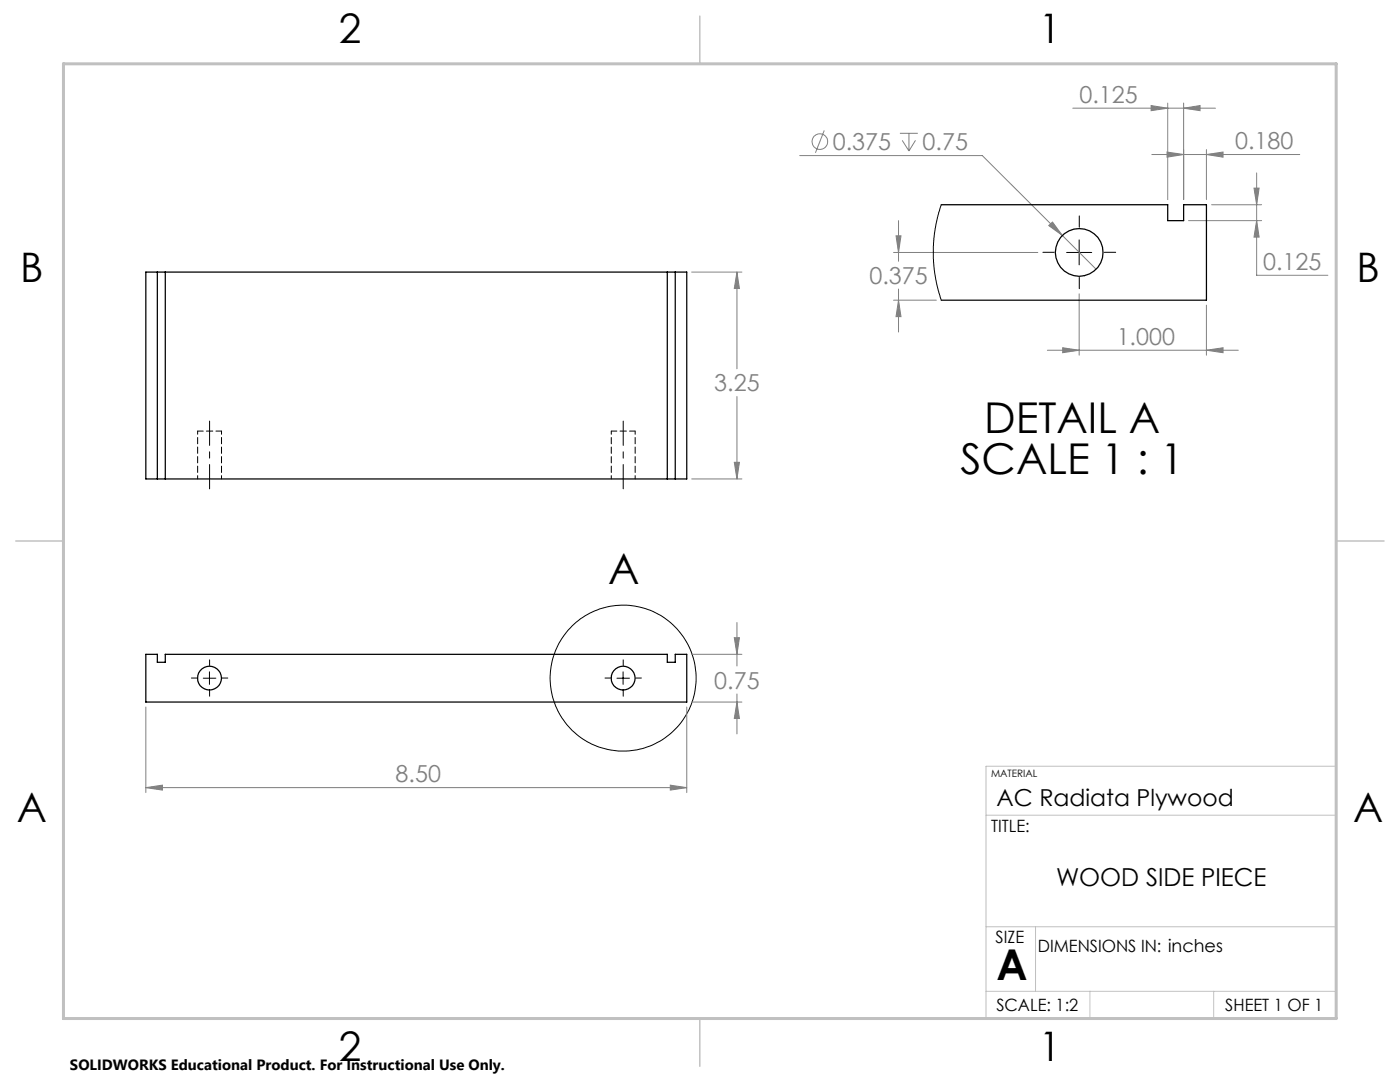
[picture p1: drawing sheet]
<svg xmlns="http://www.w3.org/2000/svg" width="279mm" height="216mm" viewBox="0 0 279 216" stroke-linecap="round" stroke-linejoin="round" font-family="sans-serif">
<g fill="none" stroke="#808080" stroke-width=".2">
<path d="M159.6 31h36.4l22.8 22.7M164.5 26l-1.8 4.5M179.6 26.6h3.6M180.1 28l1.3 2.1M181.4 26.6v3.5M182.7 28l-1.3 2.1M214.1 21.6h28.5M229.7 21.1l3.3 .5-3.3 .5zM229.9 30.8h29.5M232.9 30.3l3.3 .5-3.3 .6zM233 20.6v19.2M236.2 20.6v19.2"/>
<path d="M236.2 21.6l3.3-.5v1zM240.8 30.8l3.3-.5v1.1zM240.8 29.8v10M250.3 37.5h1l-.5 3.4zM250.8 34.5v20.4h14.2M138 54.3h10.1M147.1 54.3v19.3M147.1 54.3l.5 3.3h-1.1zM178.3 50.4h28.8M178.3 59.9h8.6M178.8 47.1h1l-.5 3.3zM179.3 44v8.1"/>
<path d="M179.3 57.7v8.6M179.3 59.9l.5 3.3h-1zM209.3 45l.7-.7 2 2.7zM215.4 58.6v12.3M237.2 44h14.6M241.8 40.9h10M250.8 44l.5 3.3h-1zM147.1 79.1v16.5M209 69.9h38.1M212.1 69.4l3.3 .5-3.3 .5zM240.8 69.9l3.3-.5v1zM240.8 60.9v10"/>
<path d="M138 95.6h10.1M146.5 92.3h1.1l-.5 3.3zM138 130.6h10.1M146.5 127.2h1.1l-.5 3.4zM147.1 124.2v8.7M147.1 138.5v7.9M29.1 141.1v17.1M29.1 157.2h108M29.1 157.2l3.3-.5v1zM133.8 156.7l3.3 .5-3.3 .5zM137.1 141.1v17.1M138 140.1h10.1"/>
<path d="M147.1 140.1l.5 3.3h-1.1z"/>
<circle cx="163.6" cy="28.2" r="1.55"/>
</g>
<g fill="none" stroke="#000" stroke-width=".2">
<path d="M212.9 50.4h5M215.4 47.9v4.9M40.6 135.3h2.5M41.8 134.1v2.5M123.1 135.3h2.5M124.4 134.1v2.5"/>
<circle cx="124.4" cy="135.3" r="14.6"/>
</g>
<path d="M41.8 97.5v-13.5M124.4 97.5v-13.5" fill="none" stroke="#000" stroke-width=".2" stroke-dasharray="15.2 1.3 1.3 1.3" stroke-dashoffset="10.4"/>
<path d="M210.4 50.3h-2.3M215.4 45.3v-2.2M215.4 55.3v2.3M220.4 50.3h2.3M39.3 135.3h-1.1M41.8 132.8v-1.1M41.8 137.8v1.1M44.3 135.3h1.2M121.9 135.3h-1.2M124.4 132.8v-1.1M124.4 137.8v1.1M126.9 135.3h1.1" fill="none" stroke="#000" stroke-width=".2" stroke-dasharray="15.2 1.3 1.3 1.3"/>
<path d="M266.7 152.9h-69.9v50.3M266.7 153.3v49.9h-240M196.8 162.7h69.9M196.8 184.9h69.9M196.8 197.8h69.9M206.7 184.9v12.9M217.5 197.8v5.4M242.2 197.8v5.4" fill="none" stroke="#c0c0c0" stroke-width=".2"/>
<path d="M139.7 3.2v9.5M3.1 107.9h9.6M266.7 107.9h9.5M139.7 203.2v9.6" fill="none" stroke="#c0c0c0" stroke-width=".3"/>
<path d="M12.7 12.7h254v190.5h-254z" fill="none" stroke="#c0c0c0" stroke-width=".6"/>
<path d="M146.5 92.3h1.1l-.5 3.3zM147.1 54.3l.5 3.3h-1.1zM29.1 157.2l3.3-.5v1zM133.8 156.7l3.3 .5-3.3 .5zM146.5 127.2h1.1l-.5 3.4zM147.1 140.1l.5 3.3h-1.1zM209.3 45l2.7 2-2-2.7zM232.9 30.3l3.3 .5-3.3 .6zM240.8 30.8l3.3-.5v1.1zM236.2 21.6l3.3-.5v1zM229.7 21.1l3.3 .5-3.3 .5zM250.3 37.5h1l-.5 3.4zM250.8 44l.5 3.3h-1zM178.8 47.1h1l-.5 3.3zM179.3 59.9l.5 3.3h-1zM212.1 69.4l3.3 .5-3.3 .5zM240.8 69.9l3.3-.5v1z" fill="#808080"/>
<g fill="none" stroke="#000" stroke-width=".25">
<path d="M29.1 54.3h108v41.3h-108zM31.4 54.3v41.3M33 54.3v41.3M133.2 54.3v41.3M134.8 54.3v41.3M187.9 40.9h45.1v3.1h3.2v-3.1h4.6v19h-52.9M29.1 130.6h2.3v1.6h1.6v-1.6h100.2v1.6h1.6v-1.6h2.3v9.5h-108z"/>
<circle cx="215.4" cy="50.4" r="4.8"/>
<circle cx="41.8" cy="135.3" r="2.38"/>
<circle cx="124.3" cy="135.3" r="2.38"/>
</g>
<path d="M44.2 86h-4.8M122 86h4.8" fill="none" stroke="#000" stroke-width=".2" stroke-dasharray="1.3 .6" stroke-dashoffset=".2"/>
<path d="M39.4 86v9.5M44.2 95.5v-9.5M122 86v9.5M126.8 95.5v-9.5" fill="none" stroke="#000" stroke-width=".2" stroke-dasharray="1.3 .6" stroke-dashoffset=".6"/>
<path d="M187.9 40.9l-1.1 3.8-.5 4.4v2.6l.2 2.7 .5 2.6 .9 2.9" fill="none" stroke="#000" stroke-width=".2"/>
<g font-size="8.5">
<text x="196.4" y="86.5">DETAIL A</text>
<text x="191.7" y="94.7">SCALE 1 : 1</text>
<text x="121.4" y="116.5">A</text>
<text x="198.9" y="195.5">A</text>
</g>
<g font-size="8.1">
<text x="67.6" y="8.5">2</text>
<text x="207.3" y="8.5">1</text>
<text x="4" y="56.2">B</text>
<text x="270.7" y="56.2">B</text>
<text x="3.3" y="164.1">A</text>
<text x="270" y="164.1">A</text>
<text x="67.6" y="211.7">2</text>
<text x="207.3" y="211.7">1</text>
</g>
<text font-size="4.9" x="210.8" y="176.8">WOOD SIDE PIECE</text>
<g font-size="4.7" fill="#808080">
<text x="215.4" y="20.5">0.125</text>
<text x="166.2" y="29.9">0.375</text>
<text x="184.1" y="29.9">0.75</text>
<text x="246.5" y="29.8">0.180</text>
<text x="252.1" y="53.9">0.125</text>
<text x="173.5" y="56.7">0.375</text>
<text x="222.9" y="68.9">1.000</text>
<text x="142.6" y="78.1">3.25</text>
<text x="142.6" y="137.4">0.75</text>
<text x="79" y="156.1">8.50</text>
</g>
<text font-size="4.7" x="198.9" y="160.9">AC Radiata Plywood</text>
<g font-size="3.4">
<text x="197.8" y="166">TITLE:</text>
<text x="198.7" y="188.1">SIZE</text>
<text x="207.1" y="189.9">DIMENSIONS IN: inches</text>
<text x="198.8" y="201.7">SCALE: 1:2</text>
<text x="244.5" y="201.7">SHEET 1 OF 1</text>
</g>
<text font-size="3" x="14" y="213.5">SOLIDWORKS Educational Product. For Instructional Use Only.</text>
<text font-size="2" x="197.8" y="155.1">MATERIAL</text>
</svg>
